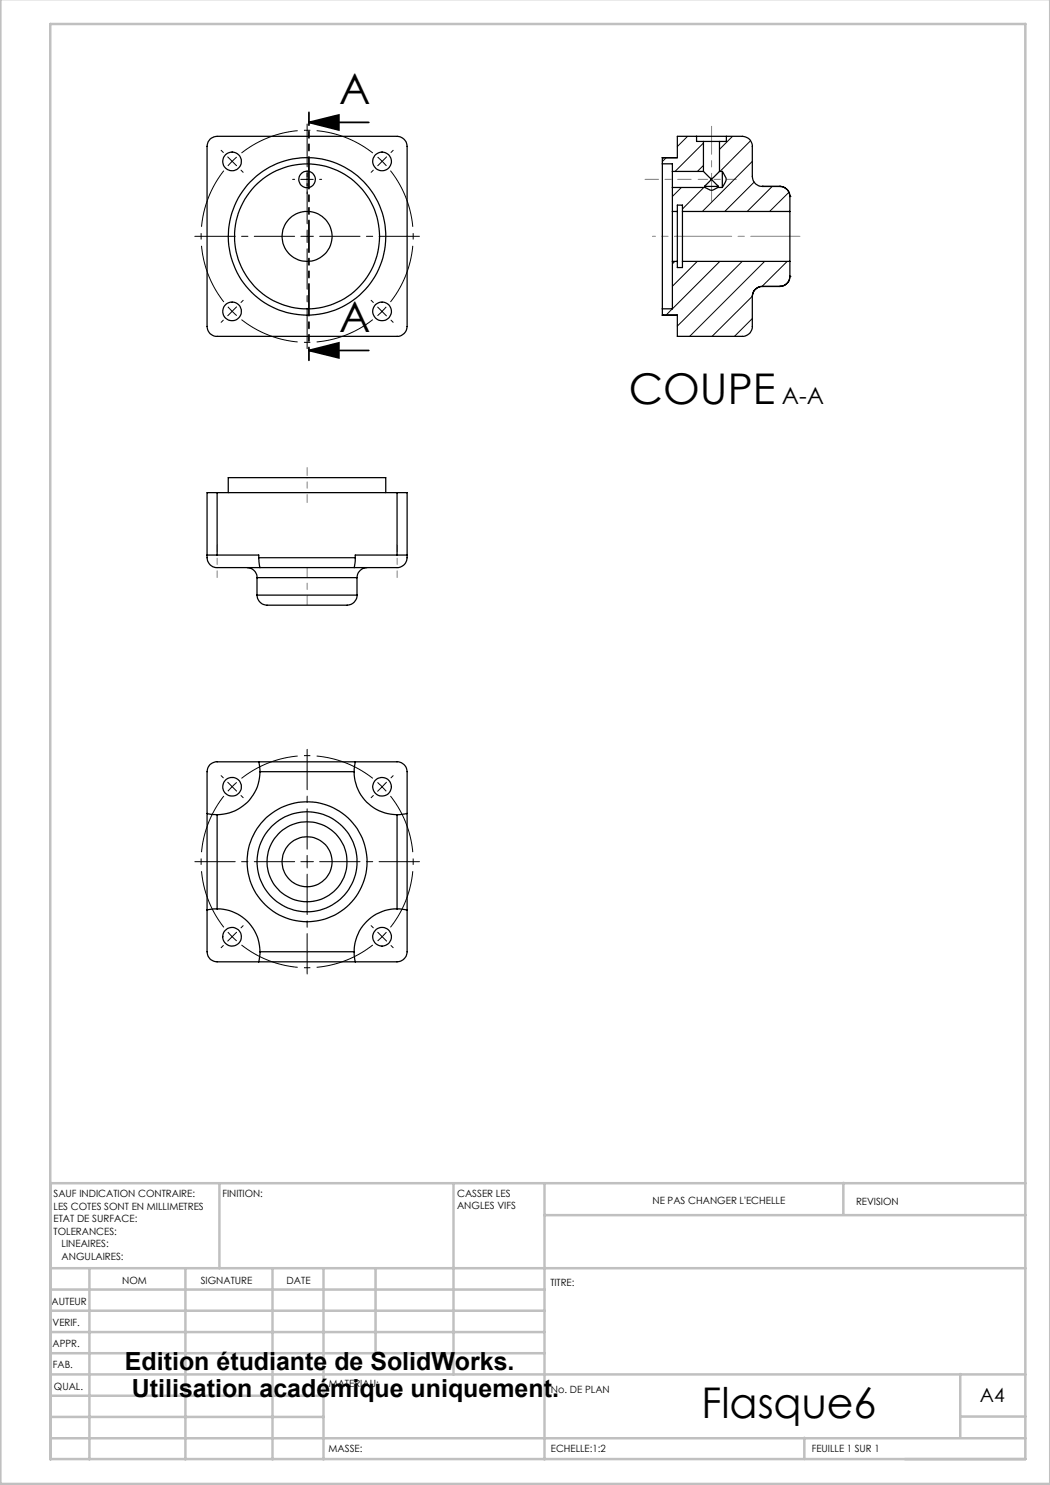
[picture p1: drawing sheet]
<svg xmlns="http://www.w3.org/2000/svg" width="210mm" height="297mm" viewBox="0 0 210 297" stroke-linecap="round" stroke-linejoin="round" font-family="sans-serif">
<path d="M46.4 32.3l-.8 .9M46.4 32.3l.9-.9M76.4 32.3l-.9-.9M76.4 32.3l.9 .9M46.4 62.3l.9 .8M46.4 62.3l-.8-.9M46.4 157.3l-.8 .9M46.4 157.3l.9-.8M46.4 187.3l.9 .9M46.4 187.3l-.8-.9M76.4 187.3l.9-.9M76.4 187.3l-.9 .9" fill="none" stroke="#000" stroke-width=".2" stroke-dasharray="30.5 1.3 1.3 1.3" stroke-linecap="butt"/>
<path d="M44.8 34.1a21.2 21.2 0 0 0 0 26.3M74.6 30.6a21.2 21.2 0 0 0-26.3 0M48.3 63.9a21.2 21.2 0 0 0 26.3 0M78.1 60.4a21.2 21.2 0 0 0 0-26.3M44.8 159.2a21.2 21.2 0 0 0 0 26.3M74.6 155.7a21.2 21.2 0 0 0-26.3 0M48.3 189a21.2 21.2 0 0 0 26.3 0M78.1 185.5a21.2 21.2 0 0 0 0-26.3" fill="none" stroke="#000" stroke-width=".2" stroke-dasharray="30.5 1.3 1.3 1.3" stroke-dashoffset="18.2" stroke-linecap="butt"/>
<g fill="none" stroke="#000" stroke-width=".2">
<path d="M60.1 35.9h2.6M61.4 34.6v2.5M133.2 31.5l-.7 .8M136.3 37.5l-1.8 1.8M137.5 27.3l-2 2M140.7 28.6l-5.7 5.7M140.7 33.1l-1.2 1.2M140.8 37.5l-4.3 4.3M146.5 27.3l-2.6 2.6M150.1 28.1l-6.1 6.2M150.5 32.3l-10 10M150.8 36.4l-5.8 5.9"/>
<path d="M154.4 37.3l-5 5M157.8 38.4l-3.9 3.9M135 52.3l-.5 .5M139.5 52.3l-5 5M144 52.3l-9.5 9.5M148.4 52.3l-12.9 12.9M150.5 59.2l-8.1 8.1M152.9 52.3l-15 15M157.4 52.3l-5 5M75.5 61.4l1.8 1.8M77.3 61.4l-1.8 1.7M134.4 61.8l-1.2 1.2"/>
<path d="M150.5 63.7l-3.6 3.6M75.5 156.5l.9 .9M76.4 157.4l.9 .9M76.4 157.4l-.9 .9M77.3 156.5l-.9 .9"/>
</g>
<path d="M61.8 24.5l6-1.5v3zM61.8 24.5h12M61.8 70.1l6-1.5v3zM61.8 70.1h12" fill="none" stroke="#000" stroke-width=".35"/>
<g fill="none" stroke="#000" stroke-width=".2" stroke-dasharray="30.5 1.3 1.3 1.3">
<path d="M44.7 30.5l-.5-.4M46.4 32.3l-.9-.9M46.4 32.3l.9 .8M48.2 34l.4 .5M58.9 35.9h-.4M61.4 33.4v-.4M61.4 38.4v.4M63.9 35.9h.4M74.7 34l-.5 .5M76.4 32.3l.9-.9M76.4 32.3l-.9 .8M78.2 30.5l.4-.4"/>
<path d="M61.4 47.3v-1.3M61.4 47.3h-1.2M61.4 47.3v1.2M61.4 47.3h1.3M44.7 64l-.5 .5M46.4 62.3l-.9 .8M46.4 62.3l.9-.9M48.2 60.5l.4-.4M74.7 60.5l-.5-.4M78.2 64l.4 .5M44.7 155.6l-.5-.5M46.4 157.3l-.9-.8"/>
<path d="M46.4 157.3l.9 .9M48.2 159.1l.4 .4M74.7 159.1l-.5 .4M78.2 155.6l.4-.5M61.4 172.3v-1.2M61.4 172.3h-1.2M61.4 172.3v1.3M61.4 172.3h1.3M44.7 189.1l-.5 .4M46.4 187.3l-.9 .9M46.4 187.3l.9-.8M48.2 185.6l.4-.5"/>
<path d="M74.7 185.6l-.5-.5M76.4 187.3l.9 .9M76.4 187.3l-.9-.8M78.2 189.1l.4 .4"/>
</g>
<path d="M58.9 47.3h-19.9M61.4 44.8v-20M61.4 49.8v19.9M63.9 47.3h20M58.9 172.3h-19.9M61.4 169.8v-19.9M61.4 174.8v20M63.9 172.3h20" fill="none" stroke="#000" stroke-width=".2" stroke-dasharray="30.5 1.3 1.3 1.3" stroke-dashoffset="22.4"/>
<path d="M61.8 22.5v49.6" fill="none" stroke="#000" stroke-width=".35" stroke-dasharray="6.3 1.3 1.3 1.3 1.3 1.3" stroke-dashoffset="3.8"/>
<path d="M61.4 93.5v7" fill="none" stroke="#808080" stroke-width=".2" stroke-dasharray="30.5 1.3 1.3 1.3" stroke-dashoffset="28.9"/>
<path d="M147.3 35.9h-7.7M61.4 121v-7.5" fill="none" stroke="#808080" stroke-width=".2" stroke-dasharray="30.5 1.3 1.3 1.3" stroke-dashoffset="28.6"/>
<path d="M43.4 109v6.5M79.4 109v6.5" fill="none" stroke="#808080" stroke-width=".2" stroke-dasharray="30.5 1.3 1.3 1.3" stroke-dashoffset="29.1"/>
<path d="M136.5 47.3h-1" fill="none" stroke="#808080" stroke-width=".2" stroke-dasharray="30.5 1.3 1.3 1.3"/>
<path d="M130.5 47.3h5" fill="none" stroke="#808080" stroke-width=".2" stroke-dasharray="30.5 1.3 1.3 1.3" stroke-dashoffset="29.9"/>
<path d="M138.2 35.9h-9.2" fill="none" stroke="#808080" stroke-width=".2" stroke-dasharray="30.5 1.3 1.3 1.3" stroke-dashoffset="27.8"/>
<path d="M142.3 40.3v-15" fill="none" stroke="#808080" stroke-width=".2" stroke-dasharray="30.5 1.3 1.3 1.3" stroke-dashoffset="24.9"/>
<path d="M136.5 47.3h23.5" fill="none" stroke="#808080" stroke-width=".2" stroke-dasharray="30.5 1.3 1.3 1.3" stroke-dashoffset="20.6"/>
<g fill="none" stroke="#c0c0c0" stroke-width=".5">
<path d="M.1 -.1v296.9h209.9v-296.9M10.1 4.8h195v287h-195zM43.9 236.6v17M90.7 236.6v38.3M108.9 236.6v55.3M168.7 236.6v6.3M205.1 236.6h-195v55.3M10.1 253.6h195M10.1 257.9h98.8M17.9 253.6v38.3M37.1 253.6v38.3M54.5 253.6v38.3"/>
<path d="M64.7 253.6v38.3M75.1 253.6v17M108.9 243h96.2M10.1 270.6h98.8M10.1 266.4h98.8M10.1 262.1h98.8M10.1 279.1h54.6M10.1 274.9h195M192.1 274.8v12.7M10.1 287.7h195M10.1 283.4h54.6M160.9 287.5v4.3"/>
<path d="M192.1 283.3h13"/>
</g>
<path d="M61.8 24.5l6-1.5v3zM61.8 70.1l6-1.5v3z" fill="#000"/>
<g fill="none" stroke="#000" stroke-width=".25">
<path d="M42 27.9l.8-.5 .6-.1h36a2.05 2.05 0 0 1 2 2v36a1.99 1.99 0 0 1-2 2h-36a1.93 1.93 0 0 1-2-2v-36l.2-.9zM132.5 31.5h.1M132.5 32.8v29M132.5 31.5v1.3M132.5 32.8h2v1.5M134.5 34.3v3.2M134.5 37.5v4.8M134.5 37.5h6.5M134.5 34.3h6.2M139.3 27.3h6M139.3 27.3h-3.8v4.2h-3M139.3 27.3v1h1.4"/>
<path d="M140.7 34.3l1.6 1.6M140.7 28.3h3.2M140.7 28.3v6M140.9 37.3l.1 .2M140.9 37.3h2.8M141 37.5l.2 .1a1.59 1.59 0 0 0 2.3-.1M142.3 35.9l1.4 1.4M142.3 35.9l-1.4 1.4M143.5 37.5h1M143.7 37.3l-.2 .2M143.9 34.3l-1.6 1.6M143.9 34.3h.6"/>
<path d="M143.9 28.3v6M144.5 34.3l.5 .9a1.25 1.25 0 0 1-.2 1.7l-.3 .6M144.5 34.3v3.2M145.3 27.3h3.2a1.98 1.98 0 0 1 2 2v6a2.02 2.02 0 0 0 2 2M145.3 27.3v1h-1.4M152.5 37.3h.1M152.5 37.3h3.5M156 37.3a2.03 2.03 0 0 1 2 2M156 37.3a1.98 1.98 0 0 1 2 2M156 37.3h.1M158 39.3h.1M158 39.3v3"/>
<path d="M134.5 42.3v10M134.5 52.3v9.5h-2M134.5 52.3h1M134.5 42.3h1M135.5 42.3v10M135.5 42.3v-1.3h1v1.3M135.5 52.3v1.2h1v-1.2M136.5 42.3v10M136.5 52.3h21.5M136.5 42.3h21.5M152.5 57.3a2.03 2.03 0 0 0-2 2M152.5 57.3a2.05 2.05 0 0 0-2 2v6a1.92 1.92 0 0 1-2 2h-13v-4.3h-3"/>
<path d="M152.5 57.3h.1M152.5 57.3h3.5M156 57.3h.1M158 55.3a2.03 2.03 0 0 1-2 2M158 55.3a2.02 2.02 0 0 1-2 2M158 55.3h.1M158 42.3v10M158 52.3v3M132.5 63h.1M132.5 61.8v1.2M43.4 98.5h-2v13a2.12 2.12 0 0 0 2.6 2h8M43.4 98.5v12.5"/>
<path d="M43.4 98.5h36M45.6 98.5v-3h31.6v3M79.4 98.5h2v13a2.09 2.09 0 0 1-2.6 2h-8M79.4 98.5v12.5M41.4 111h2M43.4 111h8.4v.5M49.4 113.5a1.99 1.99 0 0 1 2 2M51.4 119a2.32 2.32 0 0 0 2.9 2h12a12.9 12.9 0 0 0 4-.2l.9-.9 .2-.9M51.4 115.5h20M51.4 119h20M51.4 115.5v3.5M51.8 111.5l.2 2"/>
<path d="M51.8 111.5h19.2M52 113.5h18.8M71 111.5l-.2 2M71.4 115.5v3.5M73.4 113.5a2.05 2.05 0 0 0-2 2M79.4 111h2M79.4 111h-8.4v.5M42 152.9l1.1-.5h36.3a1.99 1.99 0 0 1 2 1.9v36.1a2.05 2.05 0 0 1-2 2h-36a1.99 1.99 0 0 1-2-2v-36.1l.2-.8zM51.8 152.4l.2 1.9M52 154.3a8.6 8.6 0 0 1-8.6 8.6M52 154.3h18.8M70.8 154.3a8.6 8.6 0 0 0 8.6 8.6"/>
<path d="M71 152.4l-.2 1.9M41.4 162.7l2 .2M43.4 162.9v18.9M79.4 162.9v18.9M81.4 162.7l-2 .2M43.4 181.8a8.6 8.6 0 0 1 8.6 8.6M43.4 181.8l-2 .2M52 190.4l-.2 2M52 190.4h18.8M70.8 190.4l.2 2M79.4 181.8a8.6 8.6 0 0 0-8.6 8.6M79.4 181.8l2 .2"/>
<circle cx="46.4" cy="32.3" r="1.87"/>
<circle cx="61.4" cy="35.9" r="1.65"/>
<circle cx="76.4" cy="32.3" r="1.86"/>
<circle cx="61.4" cy="47.3" r="15.7"/>
<circle cx="61.4" cy="47.3" r="14.5"/>
<circle cx="61.4" cy="47.3" r="5"/>
<circle cx="46.4" cy="62.3" r="1.86"/>
<circle cx="76.4" cy="62.3" r="1.85"/>
<circle cx="46.4" cy="157.4" r="1.86"/>
<circle cx="76.4" cy="157.3" r="1.87"/>
<circle cx="61.4" cy="172.3" r="10"/>
<circle cx="61.4" cy="172.4" r="12"/>
<circle cx="61.4" cy="172.3" r="8"/>
<circle cx="61.4" cy="172.3" r="5"/>
<circle cx="46.4" cy="187.4" r="1.85"/>
<circle cx="76.4" cy="187.4" r="1.86"/>
</g>
<g font-size="8.5">
<text x="67.9" y="20.7">A</text>
<text x="67.9" y="66.3">A</text>
<text x="125.8" y="80.8">COUPE</text>
<text x="140.3" y="283.5">Flasque6</text>
</g>
<g font-size="5">
<text x="25" y="274">Edition étudiante de SolidWorks.</text>
<text x="26.4" y="279.5">Utilisation académique uniquement.</text>
</g>
<text font-size="4.7" x="156.4" y="80.8">A-A</text>
<text font-size="3.9" x="196" y="280.4">A4</text>
<g font-size="2">
<text x="10.7" y="239.5">SAUF INDICATION CONTRAIRE:</text>
<text x="44.5" y="239.5">FINITION:</text>
<text x="91.4" y="239.4">CASSER LES</text>
<text x="10.7" y="242">LES COTES SONT EN MILLIMETRES</text>
<text x="10.7" y="244.5">ETAT DE SURFACE:</text>
<text x="91.4" y="241.9">ANGLES VIFS</text>
<text x="130.5" y="240.8">NE PAS CHANGER L'ECHELLE</text>
<text x="171.2" y="241">REVISION</text>
<text x="10.7" y="247">TOLERANCES:</text>
<text x="12.3" y="249.5">LINEAIRES:</text>
<text x="12.3" y="252">ANGULAIRES:</text>
<text x="24.4" y="256.9">NOM</text>
<text x="40.1" y="256.8">SIGNATURE</text>
<text x="57.3" y="256.8">DATE</text>
<text x="110.1" y="257.1">TITRE:</text>
<text x="10.3" y="260.9">AUTEUR</text>
<text x="10.5" y="269.3">APPR.</text>
<text x="10.5" y="265.2">VERIF.</text>
<text x="10.6" y="273.6">FAB.</text>
<text x="10.8" y="278">QUAL.</text>
<text x="65.8" y="277.4">MATERIAU:</text>
<text x="110.2" y="278.5">No. DE PLAN</text>
<text x="65.7" y="290.4">MASSE:</text>
<text x="110.2" y="290.5">ECHELLE:1:2</text>
<text x="162.4" y="290.4">FEUILLE 1 SUR 1</text>
</g>
</svg>
